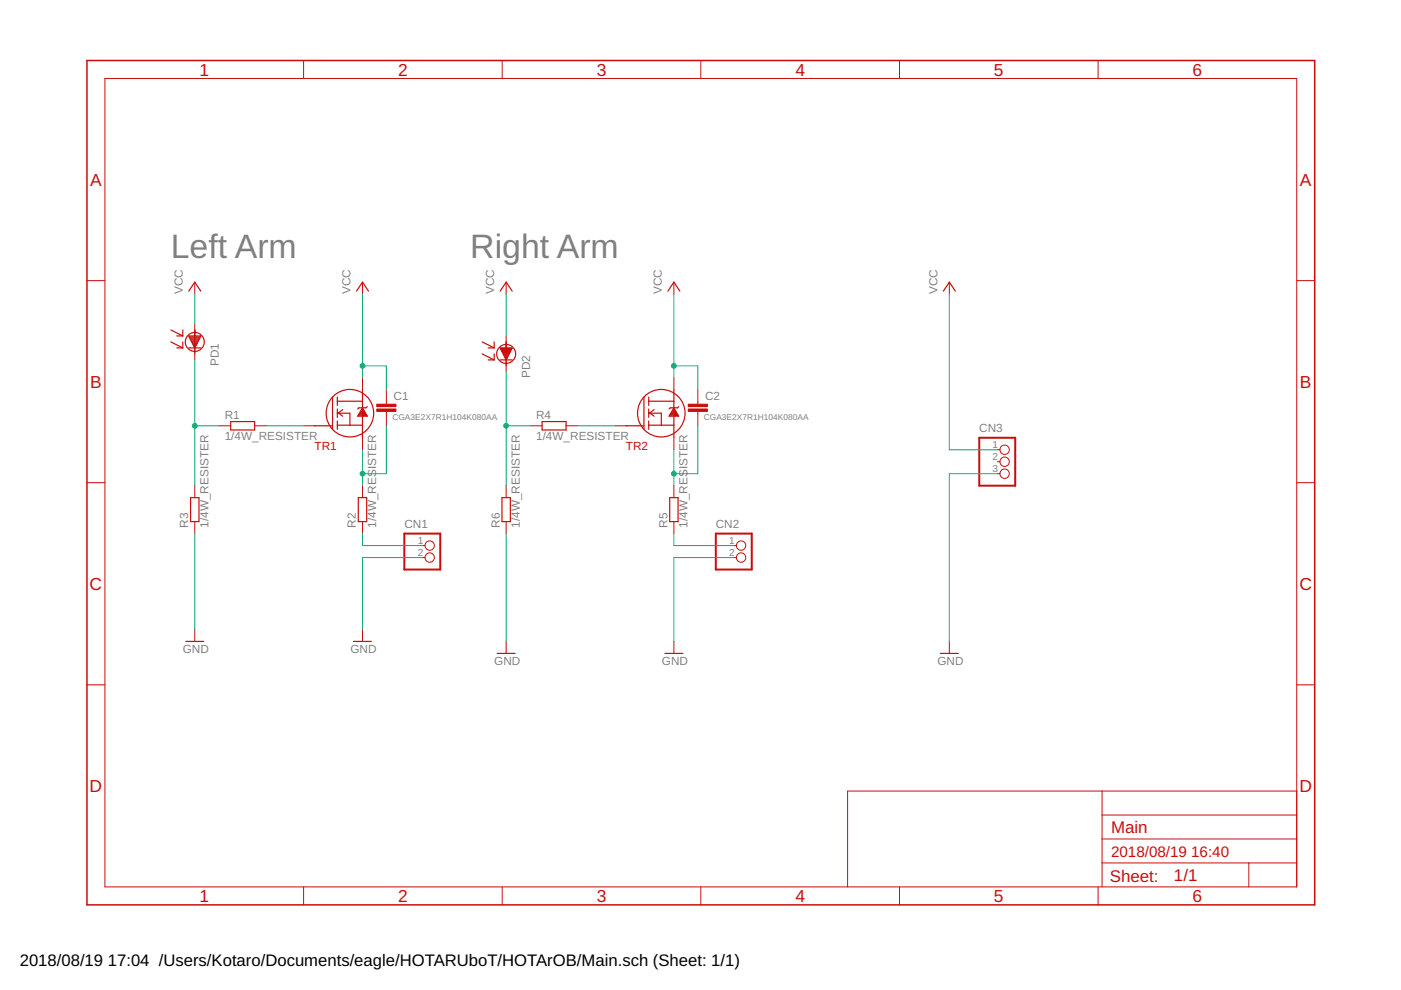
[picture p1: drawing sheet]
<?xml version="1.0" encoding="utf-8"?>
<!DOCTYPE eagle SYSTEM "eagle.dtd">
<eagle version="9.1.3">
<drawing>
<settings>
<setting alwaysvectorfont="no"/>
<setting verticaltext="up"/>
</settings>
<grid distance="0.1" unitdist="inch" unit="inch" style="lines" multiple="1" display="no" altdistance="0.01" altunitdist="inch" altunit="inch"/>
<schematic xreflabel="%F%N/%S.%C%R" xrefpart="/%S.%C%R">
<libraries>
<library name="frames">
<symbols>
<symbol name="A4L-LOC">
<wire x1="256.54" y1="3.81" x2="256.54" y2="8.89" width="0.1016" layer="94"/>
<wire x1="256.54" y1="8.89" x2="256.54" y2="13.97" width="0.1016" layer="94"/>
<wire x1="256.54" y1="13.97" x2="256.54" y2="19.05" width="0.1016" layer="94"/>
<wire x1="256.54" y1="19.05" x2="256.54" y2="24.13" width="0.1016" layer="94"/>
<wire x1="161.29" y1="3.81" x2="161.29" y2="24.13" width="0.1016" layer="94"/>
<wire x1="161.29" y1="24.13" x2="215.265" y2="24.13" width="0.1016" layer="94"/>
<wire x1="215.265" y1="24.13" x2="256.54" y2="24.13" width="0.1016" layer="94"/>
<wire x1="246.38" y1="3.81" x2="246.38" y2="8.89" width="0.1016" layer="94"/>
<wire x1="246.38" y1="8.89" x2="256.54" y2="8.89" width="0.1016" layer="94"/>
<wire x1="246.38" y1="8.89" x2="215.265" y2="8.89" width="0.1016" layer="94"/>
<wire x1="215.265" y1="8.89" x2="215.265" y2="3.81" width="0.1016" layer="94"/>
<wire x1="215.265" y1="8.89" x2="215.265" y2="13.97" width="0.1016" layer="94"/>
<wire x1="215.265" y1="13.97" x2="256.54" y2="13.97" width="0.1016" layer="94"/>
<wire x1="215.265" y1="13.97" x2="215.265" y2="19.05" width="0.1016" layer="94"/>
<wire x1="215.265" y1="19.05" x2="256.54" y2="19.05" width="0.1016" layer="94"/>
<wire x1="215.265" y1="19.05" x2="215.265" y2="24.13" width="0.1016" layer="94"/>
<text x="217.17" y="15.24" size="2.54" layer="94">&gt;DRAWING_NAME</text>
<text x="217.17" y="10.16" size="2.286" layer="94">&gt;LAST_DATE_TIME</text>
<text x="230.505" y="5.08" size="2.54" layer="94">&gt;SHEET</text>
<text x="216.916" y="4.953" size="2.54" layer="94">Sheet:</text>
<frame x1="0" y1="0" x2="260.35" y2="179.07" columns="6" rows="4" layer="94"/>
</symbol>
</symbols>
<devicesets>
<deviceset name="A4L-LOC" prefix="FRAME" uservalue="yes">
<gates>
<gate name="G$1" symbol="A4L-LOC" x="0" y="0"/>
</gates>
<devices>
<device name="">
<technologies>
<technology name=""/>
</technologies>
</device>
</devices>
</deviceset>
</devicesets>
</library>
<library name="Tr_EXT">
<symbols>
<symbol name="R">
<wire x1="2.54" y1="0.889" x2="-2.54" y2="0.889" width="0.254" layer="94"/>
<wire x1="-2.54" y1="-0.889" x2="2.54" y2="-0.889" width="0.254" layer="94"/>
<wire x1="-2.54" y1="0.889" x2="-2.54" y2="-0.889" width="0.254" layer="94"/>
<wire x1="2.54" y1="0.889" x2="2.54" y2="-0.889" width="0.254" layer="94"/>
<text x="-3.81" y="1.3716" size="1.778" layer="95">&gt;NAME</text>
<text x="-3.81" y="-2.921" size="1.778" layer="96">&gt;VALUE</text>
<pin name="2" x="-5.08" y="0" visible="off" length="short" direction="pas" swaplevel="1"/>
<pin name="1" x="5.08" y="0" visible="off" length="short" direction="pas" swaplevel="1" rot="R180"/>
</symbol>
<symbol name="FET2">
<pin name="G" x="-9.906" y="-2.54" visible="off" length="short"/>
<pin name="S" x="2.54" y="-7.62" visible="off" length="short" rot="R90"/>
<pin name="D" x="2.54" y="7.62" visible="off" length="short" rot="R270"/>
<text x="-7.62" y="-7.62" size="1.778" layer="94">&gt;NAME</text>
<wire x1="2.54" y1="5.08" x2="2.54" y2="2.667" width="0.254" layer="94"/>
<wire x1="2.54" y1="2.667" x2="2.54" y2="1.27" width="0.254" layer="94"/>
<wire x1="2.54" y1="1.27" x2="2.54" y2="0.762" width="0.254" layer="94"/>
<wire x1="2.54" y1="0.762" x2="2.54" y2="-2.413" width="0.254" layer="94"/>
<wire x1="2.54" y1="-2.413" x2="2.54" y2="-5.08" width="0.254" layer="94"/>
<wire x1="2.54" y1="1.27" x2="1.524" y2="-0.508" width="0.254" layer="94"/>
<wire x1="1.524" y1="-0.508" x2="3.556" y2="-0.508" width="0.254" layer="94"/>
<wire x1="2.54" y1="1.27" x2="3.556" y2="-0.508" width="0.254" layer="94"/>
<wire x1="1.778" y1="1.27" x2="3.302" y2="1.27" width="0.254" layer="94"/>
<wire x1="3.302" y1="1.27" x2="3.556" y2="1.524" width="0.254" layer="94"/>
<wire x1="1.778" y1="1.27" x2="1.524" y2="1.016" width="0.254" layer="94"/>
<wire x1="-2.794" y1="3.556" x2="-2.794" y2="2.667" width="0.254" layer="94"/>
<wire x1="-2.794" y1="2.667" x2="-2.794" y2="1.778" width="0.254" layer="94"/>
<wire x1="-2.794" y1="-1.524" x2="-2.794" y2="-2.413" width="0.254" layer="94"/>
<wire x1="-2.794" y1="-2.413" x2="-2.794" y2="-3.302" width="0.254" layer="94"/>
<wire x1="-2.794" y1="1.016" x2="-2.794" y2="0.127" width="0.254" layer="94"/>
<wire x1="-2.794" y1="0.127" x2="-2.794" y2="-0.762" width="0.254" layer="94"/>
<wire x1="-3.81" y1="3.556" x2="-3.81" y2="-3.302" width="0.254" layer="94"/>
<wire x1="-2.794" y1="2.667" x2="2.54" y2="2.667" width="0.254" layer="94"/>
<wire x1="-2.794" y1="-2.413" x2="-0.127" y2="-2.413" width="0.254" layer="94"/>
<wire x1="-0.127" y1="-2.413" x2="2.54" y2="-2.413" width="0.254" layer="94"/>
<wire x1="-2.794" y1="0.127" x2="-2.667" y2="0.127" width="0.254" layer="94"/>
<wire x1="-2.667" y1="0.127" x2="-2.54" y2="0.127" width="0.254" layer="94"/>
<wire x1="-2.54" y1="0.127" x2="-0.127" y2="0.127" width="0.254" layer="94"/>
<wire x1="-0.127" y1="0.127" x2="-0.127" y2="-2.413" width="0.254" layer="94"/>
<wire x1="-2.667" y1="0.127" x2="-1.651" y2="0.889" width="0.254" layer="94"/>
<wire x1="-2.54" y1="0.127" x2="-1.651" y2="-0.508" width="0.254" layer="94"/>
<circle x="-0.127" y="0.127" radius="5.032146875" width="0.254" layer="94"/>
<wire x1="-7.62" y1="-2.54" x2="-5.08" y2="-2.54" width="0.254" layer="94"/>
<wire x1="-5.0292" y1="-2.54" x2="-3.8354" y2="-2.54" width="0.254" layer="94"/>
<wire x1="1.651" y1="-0.381" x2="2.54" y2="0.762" width="0.254" layer="94"/>
<wire x1="3.429" y1="-0.381" x2="2.667" y2="0.635" width="0.254" layer="94"/>
<wire x1="2.667" y1="0.635" x2="3.175" y2="-0.381" width="0.254" layer="94"/>
<wire x1="3.175" y1="-0.381" x2="1.778" y2="-0.254" width="0.254" layer="94"/>
<wire x1="1.778" y1="-0.254" x2="2.667" y2="0.381" width="0.254" layer="94"/>
<wire x1="2.667" y1="0.381" x2="2.921" y2="-0.254" width="0.254" layer="94"/>
<wire x1="2.921" y1="-0.254" x2="2.159" y2="0" width="0.254" layer="94"/>
<wire x1="2.159" y1="0" x2="2.921" y2="0" width="0.254" layer="94"/>
</symbol>
<symbol name="PHOTO_D">
<pin name="A" x="0" y="3.81" visible="off" length="short" rot="R270"/>
<pin name="C" x="0" y="-3.81" visible="off" length="short" rot="R90"/>
<polygon width="0.254" layer="94">
<vertex x="-1.27" y="1.27"/>
<vertex x="1.27" y="1.27"/>
<vertex x="0" y="-1.27"/>
</polygon>
<wire x1="-1.27" y1="-1.27" x2="1.27" y2="-1.27" width="0.254" layer="94"/>
<circle x="0" y="0" radius="2.00804375" width="0.254" layer="94"/>
<wire x1="-5.08" y1="2.54" x2="-2.54" y2="1.27" width="0.254" layer="94"/>
<wire x1="-2.54" y1="2.54" x2="-2.54" y2="1.27" width="0.254" layer="94"/>
<wire x1="-2.54" y1="1.27" x2="-3.81" y2="1.27" width="0.254" layer="94"/>
<wire x1="-5.08" y1="0" x2="-2.54" y2="-1.27" width="0.254" layer="94"/>
<wire x1="-2.54" y1="0" x2="-2.54" y2="-1.27" width="0.254" layer="94"/>
<wire x1="-2.54" y1="-1.27" x2="-3.81" y2="-1.27" width="0.254" layer="94"/>
<wire x1="0" y1="1.27" x2="0" y2="2.54" width="0.254" layer="94"/>
<wire x1="0" y1="2.54" x2="0" y2="1.27" width="0.254" layer="94"/>
<wire x1="0" y1="1.27" x2="0" y2="-2.54" width="0.254" layer="94"/>
<text x="5.08" y="-5.08" size="1.778" layer="95" rot="R90">&gt;NAME</text>
</symbol>
</symbols>
<devicesets>
<deviceset name="1/4W_RESISTER" prefix="R">
<gates>
<gate name="G$1" symbol="R" x="0" y="0"/>
</gates>
<devices>
<device name="" package="MF1/4">
<connects>
<connect gate="G$1" pin="1" pad="P$1"/>
<connect gate="G$1" pin="2" pad="P$2"/>
</connects>
<technologies>
<technology name=""/>
</technologies>
</device>
</devices>
</deviceset>
<deviceset name="RN5006" prefix="TR">
<gates>
<gate name="G$1" symbol="FET2" x="10.16" y="2.54"/>
</gates>
<devices>
<device name="" package="SC-62">
<connects>
<connect gate="G$1" pin="D" pad="E"/>
<connect gate="G$1" pin="G" pad="B"/>
<connect gate="G$1" pin="S" pad="C1 C2"/>
</connects>
<technologies>
<technology name=""/>
</technologies>
</device>
</devices>
</deviceset>
<deviceset name="LLS05-A" prefix="PD">
<gates>
<gate name="G$1" symbol="PHOTO_D" x="0" y="-10.16"/>
</gates>
<devices>
<device name="" package="LLS05-A">
<connects>
<connect gate="G$1" pin="A" pad="P$1"/>
<connect gate="G$1" pin="C" pad="P$2"/>
</connects>
<technologies>
<technology name=""/>
</technologies>
</device>
</devices>
</deviceset>
</devicesets>
</library>
<library name="supply1">
<symbols>
<symbol name="VCC">
<wire x1="1.27" y1="-1.905" x2="0" y2="0" width="0.254" layer="94"/>
<wire x1="0" y1="0" x2="-1.27" y2="-1.905" width="0.254" layer="94"/>
<text x="-2.54" y="-2.54" size="1.778" layer="96" rot="R90">&gt;VALUE</text>
<pin name="VCC" x="0" y="-2.54" visible="off" length="short" direction="sup" rot="R90"/>
</symbol>
<symbol name="GND">
<wire x1="-1.905" y1="0" x2="1.905" y2="0" width="0.254" layer="94"/>
<text x="-2.54" y="-2.54" size="1.778" layer="96">&gt;VALUE</text>
<pin name="GND" x="0" y="2.54" visible="off" length="short" direction="sup" rot="R270"/>
</symbol>
</symbols>
<devicesets>
<deviceset name="VCC" prefix="P+">
<gates>
<gate name="VCC" symbol="VCC" x="0" y="0"/>
</gates>
<devices>
<device name="">
<technologies>
<technology name=""/>
</technologies>
</device>
</devices>
</deviceset>
<deviceset name="GND" prefix="GND">
<gates>
<gate name="1" symbol="GND" x="0" y="0"/>
</gates>
<devices>
<device name="">
<technologies>
<technology name=""/>
</technologies>
</device>
</devices>
</deviceset>
</devicesets>
</library>
<library name="jst-xh">
<symbols>
<symbol name="CON-1X2">
<wire x1="-3.81" y1="-5.08" x2="3.81" y2="-5.08" width="0.4064" layer="94"/>
<wire x1="3.81" y1="-5.08" x2="3.81" y2="2.54" width="0.4064" layer="94"/>
<wire x1="3.81" y1="2.54" x2="-3.81" y2="2.54" width="0.4064" layer="94"/>
<wire x1="-3.81" y1="2.54" x2="-3.81" y2="-5.08" width="0.4064" layer="94"/>
<text x="-3.81" y="3.81" size="1.778" layer="95">&gt;NAME</text>
<text x="-3.81" y="-7.62" size="1.778" layer="96">&gt;VALUE</text>
<pin name="1" x="0" y="0" visible="pad" length="short" direction="pas" function="dot"/>
<pin name="2" x="0" y="-2.54" visible="pad" length="short" direction="pas" function="dot"/>
</symbol>
<symbol name="CON-1X3">
<wire x1="-3.81" y1="-5.08" x2="3.81" y2="-5.08" width="0.4064" layer="94"/>
<wire x1="3.81" y1="-5.08" x2="3.81" y2="5.08" width="0.4064" layer="94"/>
<wire x1="3.81" y1="5.08" x2="-3.81" y2="5.08" width="0.4064" layer="94"/>
<wire x1="-3.81" y1="5.08" x2="-3.81" y2="-5.08" width="0.4064" layer="94"/>
<text x="-3.81" y="6.35" size="1.778" layer="95">&gt;NAME</text>
<text x="-3.81" y="-7.62" size="1.778" layer="96">&gt;VALUE</text>
<pin name="1" x="0" y="2.54" visible="pad" length="short" direction="pas" function="dot"/>
<pin name="2" x="0" y="0" visible="pad" length="short" direction="pas" function="dot"/>
<pin name="3" x="0" y="-2.54" visible="pad" length="short" direction="pas" function="dot"/>
</symbol>
</symbols>
<devicesets>
<deviceset name="B2B-XH-A" prefix="CN" uservalue="yes">
<gates>
<gate name="G$1" symbol="CON-1X2" x="0" y="0"/>
</gates>
<devices>
<device name="" package="B2B-XH-A">
<connects>
<connect gate="G$1" pin="1" pad="1"/>
<connect gate="G$1" pin="2" pad="2"/>
</connects>
<technologies>
<technology name=""/>
</technologies>
</device>
</devices>
</deviceset>
<deviceset name="B3B-XH-A" prefix="CN" uservalue="yes">
<gates>
<gate name="G$1" symbol="CON-1X3" x="0" y="0"/>
</gates>
<devices>
<device name="" package="B3B-XH-A">
<connects>
<connect gate="G$1" pin="1" pad="1"/>
<connect gate="G$1" pin="2" pad="2"/>
<connect gate="G$1" pin="3" pad="3"/>
</connects>
<technologies>
<technology name=""/>
</technologies>
</device>
</devices>
</deviceset>
</devicesets>
</library>
<library name="TDK">
<symbols>
<symbol name="C">
<wire x1="0" y1="-2.54" x2="0" y2="-2.032" width="0.1524" layer="94"/>
<wire x1="0" y1="0" x2="0" y2="-0.508" width="0.1524" layer="94"/>
<text x="1.524" y="0.381" size="1.778" layer="95">&gt;NAME</text>
<rectangle x1="-2.032" y1="-1.016" x2="2.032" y2="-0.508" layer="94"/>
<rectangle x1="-2.032" y1="-2.032" x2="2.032" y2="-1.524" layer="94"/>
<pin name="1" x="0" y="2.54" visible="off" length="short" direction="pas" swaplevel="1" rot="R270"/>
<pin name="2" x="0" y="-5.08" visible="off" length="short" direction="pas" swaplevel="1" rot="R90"/>
<text x="1.27" y="-3.81" size="1.27" layer="96">&gt;VALUE</text>
</symbol>
</symbols>
<devicesets>
<deviceset name="CGA3E2X7R1H104K080AA" prefix="C">
<gates>
<gate name="G$1" symbol="C" x="0" y="0"/>
</gates>
<devices>
<device name="" package="0603">
<connects>
<connect gate="G$1" pin="1" pad="P$1"/>
<connect gate="G$1" pin="2" pad="P$2"/>
</connects>
<technologies>
<technology name=""/>
</technologies>
</device>
</devices>
</deviceset>
</devicesets>
</library>
</libraries>
<attributes>
</attributes>
<variantdefs>
</variantdefs>
<classes>
<class number="0" name="default" width="0" drill="0">
</class>
</classes>
<parts>
<part name="FRAME1" library="frames" deviceset="A4L-LOC" device=""/>
<part name="R1" library="Tr_EXT" deviceset="1/4W_RESISTER" device=""/>
<part name="R2" library="Tr_EXT" deviceset="1/4W_RESISTER" device=""/>
<part name="R3" library="Tr_EXT" deviceset="1/4W_RESISTER" device=""/>
<part name="R5" library="Tr_EXT" deviceset="1/4W_RESISTER" device=""/>
<part name="TR1" library="Tr_EXT" deviceset="RN5006" device=""/>
<part name="TR2" library="Tr_EXT" deviceset="RN5006" device=""/>
<part name="P+1" library="supply1" deviceset="VCC" device=""/>
<part name="P+2" library="supply1" deviceset="VCC" device=""/>
<part name="CN1" library="jst-xh" deviceset="B2B-XH-A" device=""/>
<part name="CN2" library="jst-xh" deviceset="B2B-XH-A" device=""/>
<part name="GND1" library="supply1" deviceset="GND" device=""/>
<part name="GND2" library="supply1" deviceset="GND" device=""/>
<part name="GND3" library="supply1" deviceset="GND" device=""/>
<part name="GND4" library="supply1" deviceset="GND" device=""/>
<part name="C1" library="TDK" deviceset="CGA3E2X7R1H104K080AA" device=""/>
<part name="C2" library="TDK" deviceset="CGA3E2X7R1H104K080AA" device=""/>
<part name="PD1" library="Tr_EXT" deviceset="LLS05-A" device=""/>
<part name="PD2" library="Tr_EXT" deviceset="LLS05-A" device=""/>
<part name="R4" library="Tr_EXT" deviceset="1/4W_RESISTER" device=""/>
<part name="R6" library="Tr_EXT" deviceset="1/4W_RESISTER" device=""/>
<part name="P+3" library="supply1" deviceset="VCC" device=""/>
<part name="P+4" library="supply1" deviceset="VCC" device=""/>
<part name="CN3" library="jst-xh" deviceset="B3B-XH-A" device=""/>
<part name="P+5" library="supply1" deviceset="VCC" device=""/>
<part name="GND5" library="supply1" deviceset="GND" device=""/>
</parts>
<sheets>
<sheet>
<plain>
<text x="17.78" y="137.16" size="5.08" layer="97">Left Arm</text>
<text x="81.28" y="137.16" size="5.08" layer="97">Right Arm</text>
</plain>
<instances>
<instance part="FRAME1" gate="G$1" x="0" y="0"/>
<instance part="R1" gate="G$1" x="33.02" y="101.6"/>
<instance part="R2" gate="G$1" x="58.42" y="83.82" rot="R90"/>
<instance part="R3" gate="G$1" x="22.86" y="83.82" rot="R90"/>
<instance part="R5" gate="G$1" x="124.46" y="83.82" rot="R90"/>
<instance part="TR1" gate="G$1" x="55.88" y="104.14"/>
<instance part="TR2" gate="G$1" x="121.92" y="104.14"/>
<instance part="P+1" gate="VCC" x="58.42" y="132.08"/>
<instance part="P+2" gate="VCC" x="124.46" y="132.08"/>
<instance part="CN1" gate="G$1" x="71.12" y="76.2"/>
<instance part="CN2" gate="G$1" x="137.16" y="76.2"/>
<instance part="GND1" gate="1" x="58.42" y="55.88"/>
<instance part="GND2" gate="1" x="124.46" y="53.34"/>
<instance part="GND3" gate="1" x="22.86" y="55.88"/>
<instance part="GND4" gate="1" x="88.9" y="53.34"/>
<instance part="C1" gate="G$1" x="63.5" y="106.68"/>
<instance part="C2" gate="G$1" x="129.54" y="106.68"/>
<instance part="PD1" gate="G$1" x="22.86" y="119.38"/>
<instance part="PD2" gate="G$1" x="88.9" y="116.84"/>
<instance part="R4" gate="G$1" x="99.06" y="101.6"/>
<instance part="R6" gate="G$1" x="88.9" y="83.82" rot="R90"/>
<instance part="P+3" gate="VCC" x="88.9" y="132.08"/>
<instance part="P+4" gate="VCC" x="22.86" y="132.08"/>
<instance part="CN3" gate="G$1" x="193.04" y="93.98"/>
<instance part="P+5" gate="VCC" x="182.88" y="132.08"/>
<instance part="GND5" gate="1" x="182.88" y="53.34"/>
</instances>
<busses>
</busses>
<nets>
<net name="N$1" class="0">
<segment>
<pinref part="R1" gate="G$1" pin="1"/>
<pinref part="TR1" gate="G$1" pin="G"/>
<wire x1="38.1" y1="101.6" x2="45.974" y2="101.6" width="0.1524" layer="91"/>
</segment>
</net>
<net name="N$2" class="0">
<segment>
<pinref part="TR1" gate="G$1" pin="S"/>
<pinref part="R2" gate="G$1" pin="1"/>
<wire x1="58.42" y1="96.52" x2="58.42" y2="91.44" width="0.1524" layer="91"/>
<pinref part="C1" gate="G$1" pin="2"/>
<wire x1="58.42" y1="91.44" x2="58.42" y2="88.9" width="0.1524" layer="91"/>
<wire x1="63.5" y1="101.6" x2="63.5" y2="91.44" width="0.1524" layer="91"/>
<wire x1="63.5" y1="91.44" x2="58.42" y2="91.44" width="0.1524" layer="91"/>
<junction x="58.42" y="91.44"/>
</segment>
</net>
<net name="N$4" class="0">
<segment>
<pinref part="TR2" gate="G$1" pin="S"/>
<pinref part="R5" gate="G$1" pin="1"/>
<wire x1="124.46" y1="96.52" x2="124.46" y2="91.44" width="0.1524" layer="91"/>
<pinref part="C2" gate="G$1" pin="2"/>
<wire x1="124.46" y1="91.44" x2="124.46" y2="88.9" width="0.1524" layer="91"/>
<wire x1="129.54" y1="101.6" x2="129.54" y2="91.44" width="0.1524" layer="91"/>
<wire x1="129.54" y1="91.44" x2="124.46" y2="91.44" width="0.1524" layer="91"/>
<junction x="124.46" y="91.44"/>
</segment>
</net>
<net name="VCC" class="0">
<segment>
<pinref part="TR1" gate="G$1" pin="D"/>
<pinref part="P+1" gate="VCC" pin="VCC"/>
<wire x1="58.42" y1="111.76" x2="58.42" y2="114.3" width="0.1524" layer="91"/>
<pinref part="C1" gate="G$1" pin="1"/>
<wire x1="58.42" y1="114.3" x2="58.42" y2="129.54" width="0.1524" layer="91"/>
<wire x1="63.5" y1="109.22" x2="63.5" y2="114.3" width="0.1524" layer="91"/>
<wire x1="63.5" y1="114.3" x2="58.42" y2="114.3" width="0.1524" layer="91"/>
<junction x="58.42" y="114.3"/>
</segment>
<segment>
<pinref part="TR2" gate="G$1" pin="D"/>
<pinref part="P+2" gate="VCC" pin="VCC"/>
<wire x1="124.46" y1="111.76" x2="124.46" y2="114.3" width="0.1524" layer="91"/>
<pinref part="C2" gate="G$1" pin="1"/>
<wire x1="124.46" y1="114.3" x2="124.46" y2="129.54" width="0.1524" layer="91"/>
<wire x1="129.54" y1="109.22" x2="129.54" y2="114.3" width="0.1524" layer="91"/>
<wire x1="129.54" y1="114.3" x2="124.46" y2="114.3" width="0.1524" layer="91"/>
<junction x="124.46" y="114.3"/>
</segment>
<segment>
<pinref part="P+4" gate="VCC" pin="VCC"/>
<pinref part="PD1" gate="G$1" pin="A"/>
<wire x1="22.86" y1="129.54" x2="22.86" y2="123.19" width="0.1524" layer="91"/>
</segment>
<segment>
<pinref part="P+3" gate="VCC" pin="VCC"/>
<pinref part="PD2" gate="G$1" pin="A"/>
<wire x1="88.9" y1="129.54" x2="88.9" y2="120.65" width="0.1524" layer="91"/>
</segment>
<segment>
<pinref part="P+5" gate="VCC" pin="VCC"/>
<pinref part="CN3" gate="G$1" pin="1"/>
<wire x1="182.88" y1="129.54" x2="182.88" y2="96.52" width="0.1524" layer="91"/>
<wire x1="182.88" y1="96.52" x2="193.04" y2="96.52" width="0.1524" layer="91"/>
</segment>
</net>
<net name="N$5" class="0">
<segment>
<pinref part="CN1" gate="G$1" pin="1"/>
<pinref part="R2" gate="G$1" pin="2"/>
<wire x1="71.12" y1="76.2" x2="58.42" y2="76.2" width="0.1524" layer="91"/>
<wire x1="58.42" y1="76.2" x2="58.42" y2="78.74" width="0.1524" layer="91"/>
</segment>
</net>
<net name="N$6" class="0">
<segment>
<pinref part="CN2" gate="G$1" pin="1"/>
<pinref part="R5" gate="G$1" pin="2"/>
<wire x1="137.16" y1="76.2" x2="124.46" y2="76.2" width="0.1524" layer="91"/>
<wire x1="124.46" y1="76.2" x2="124.46" y2="78.74" width="0.1524" layer="91"/>
</segment>
</net>
<net name="GND" class="0">
<segment>
<pinref part="GND1" gate="1" pin="GND"/>
<pinref part="CN1" gate="G$1" pin="2"/>
<wire x1="58.42" y1="58.42" x2="58.42" y2="73.66" width="0.1524" layer="91"/>
<wire x1="58.42" y1="73.66" x2="71.12" y2="73.66" width="0.1524" layer="91"/>
</segment>
<segment>
<pinref part="GND2" gate="1" pin="GND"/>
<pinref part="CN2" gate="G$1" pin="2"/>
<wire x1="124.46" y1="55.88" x2="124.46" y2="73.66" width="0.1524" layer="91"/>
<wire x1="124.46" y1="73.66" x2="137.16" y2="73.66" width="0.1524" layer="91"/>
</segment>
<segment>
<pinref part="R3" gate="G$1" pin="2"/>
<pinref part="GND3" gate="1" pin="GND"/>
<wire x1="22.86" y1="78.74" x2="22.86" y2="58.42" width="0.1524" layer="91"/>
</segment>
<segment>
<pinref part="R6" gate="G$1" pin="2"/>
<pinref part="GND4" gate="1" pin="GND"/>
<wire x1="88.9" y1="78.74" x2="88.9" y2="55.88" width="0.1524" layer="91"/>
</segment>
<segment>
<pinref part="CN3" gate="G$1" pin="3"/>
<pinref part="GND5" gate="1" pin="GND"/>
<wire x1="193.04" y1="91.44" x2="182.88" y2="91.44" width="0.1524" layer="91"/>
<wire x1="182.88" y1="91.44" x2="182.88" y2="55.88" width="0.1524" layer="91"/>
</segment>
</net>
<net name="N$3" class="0">
<segment>
<pinref part="PD1" gate="G$1" pin="C"/>
<pinref part="R3" gate="G$1" pin="1"/>
<wire x1="22.86" y1="115.57" x2="22.86" y2="101.6" width="0.1524" layer="91"/>
<pinref part="R1" gate="G$1" pin="2"/>
<wire x1="22.86" y1="101.6" x2="22.86" y2="88.9" width="0.1524" layer="91"/>
<wire x1="27.94" y1="101.6" x2="22.86" y2="101.6" width="0.1524" layer="91"/>
<junction x="22.86" y="101.6"/>
</segment>
</net>
<net name="N$7" class="0">
<segment>
<pinref part="PD2" gate="G$1" pin="C"/>
<pinref part="R6" gate="G$1" pin="1"/>
<wire x1="88.9" y1="113.03" x2="88.9" y2="101.6" width="0.1524" layer="91"/>
<pinref part="R4" gate="G$1" pin="2"/>
<wire x1="88.9" y1="101.6" x2="88.9" y2="88.9" width="0.1524" layer="91"/>
<wire x1="93.98" y1="101.6" x2="88.9" y2="101.6" width="0.1524" layer="91"/>
<junction x="88.9" y="101.6"/>
</segment>
</net>
<net name="N$8" class="0">
<segment>
<pinref part="R4" gate="G$1" pin="1"/>
<pinref part="TR2" gate="G$1" pin="G"/>
<wire x1="104.14" y1="101.6" x2="112.014" y2="101.6" width="0.1524" layer="91"/>
</segment>
</net>
</nets>
</sheet>
</sheets>
</schematic>
</drawing>
<compatibility>
<note version="8.2" severity="warning">
Since Version 8.2, EAGLE supports online libraries. The ids
of those online libraries will not be understood (or retained)
with this version.
</note>
<note version="8.3" severity="warning">
Since Version 8.3, EAGLE supports URNs for individual library
assets (packages, symbols, and devices). The URNs of those assets
will not be understood (or retained) with this version.
</note>
</compatibility>
</eagle>
